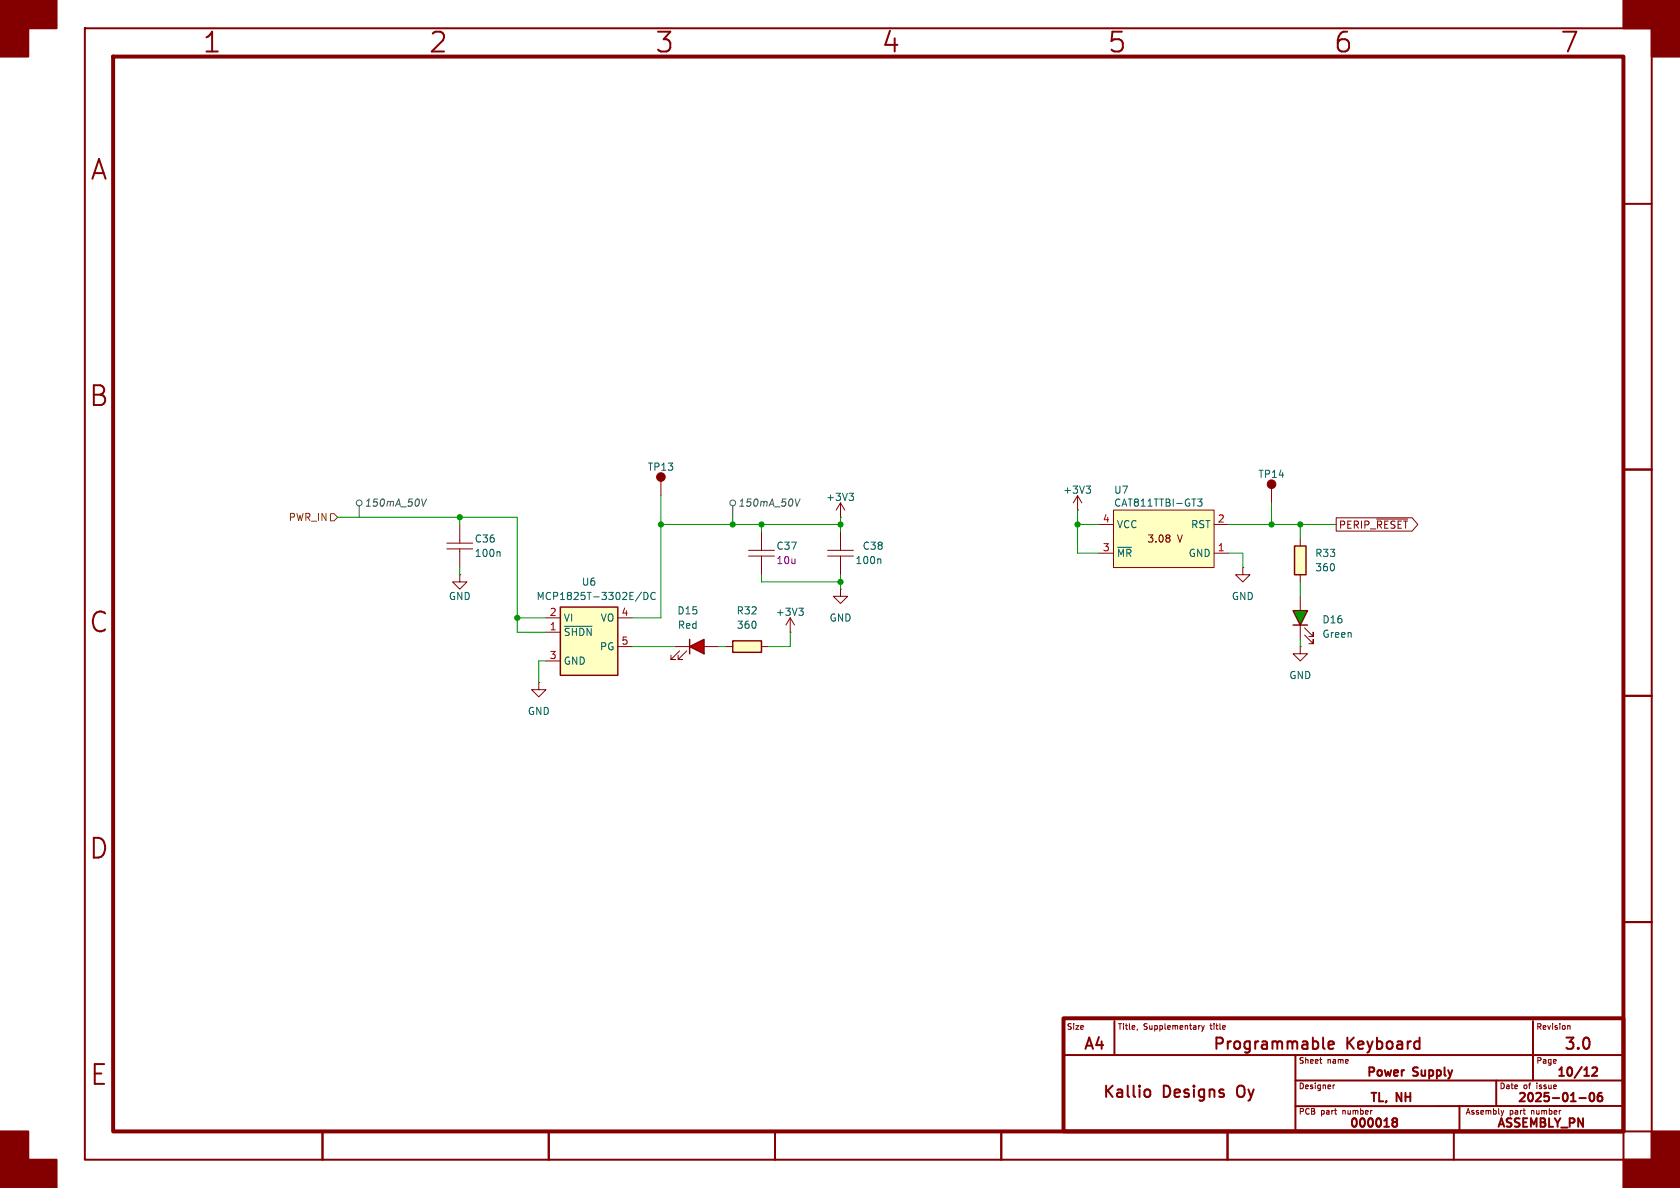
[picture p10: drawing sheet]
<svg xmlns="http://www.w3.org/2000/svg" width="297mm" height="210mm" viewBox="0 0 297 210" stroke-linecap="round" stroke-linejoin="round" font-family="sans-serif">
<g fill="none" stroke="#840000" stroke-width=".35">
<path d="M15 5h277v200h-277zM287 36h5M287 83h5M287 123h5M287 163h5M188 186.5h99M197 180.5v6M202.4 192.8a.54 .54 0 0 1 .5-.2 .54 .54 0 0 1 .5 .4v.5a.54 .54 0 0 1-.5 .4 .54 .54 0 0 1-.5-.2M229 186.5v13.5M229 191h58M233.9 183.4v1.7l.3 .3M234.9 184.7l.9-.1-.1-.4-.6-.1-.2 .3 .1 .9 .1 .1 .6-.1"/>
<path d="M246.4 198.3l-.3-.3 .3-.3 .5 .1 .1 .2-.3 .3M246.4 198.3l-.3 .3 .1 .4 .2 .2 .5-.1 .1-.2-.1-.4-.2-.2M246.4 198.3h.3M248.1 189.2h.1M250.8 184.1l.2 .1M251 183.4v2M251 185.3l-.2 .1M258 195.5v4.5M264.5 191v4.5M271 180.5v10.5M279.2 194.1h1.2M280.1 190.2h.8"/>
<path d="M281.1 193.3l.3-.1a.81 .81 0 0 1 .5 .6 .81 .81 0 0 1-.3 .8l-.1 .1a.81 .81 0 0 1-.4-1.4zM281.5 188.8l.6-.1 .2 .1 .1 .3-1 1.1h1M283.1 193.2a.59 .59 0 0 0-.7 .6v.6l.2 .2 .4 .1 .2-.2 .1-.5-.2-.2h-.4l-.3 .2M287 195.5h-58M57 200v5M97 200v5M137 200v5M177 200v5M181 200h111M217 200v5M257 200v5M287 200v5"/>
</g>
<path d="M20 10h267v190h-267zM188 180h99v20h-99z" fill="none" stroke="#840000" stroke-width=".7"/>
<g fill="#840000" stroke="#840000" stroke-width=".35">
<path d="M0 0h10v5h-5v5h-5z"/>
<path d="M0 200h5v5h5v5h-10z"/>
<path d="M287 0h10v10h-5v-5h-5z"/>
<path d="M292 200h5v10h-10v-5h5z"/>
</g>
<g fill="none" stroke="#840000" stroke-width=".18">
<path d="M132.3 98.3h4.6M132.3 97.3h4.6M134.6 94v3.3M134.6 98.3v3.3M139.7 111.8h.1M139.7 109.2l-.8 1.3M139.7 109.2v2.6M139.7 109.2l.8 1.3M219.7 100.3v1.3h1.3l-1.3 1.3-1.3-1.3h1.3M219.7 100.3h.1M201.1 181.9l-.1 .2M212.1 181.3h.1"/>
<path d="M212.4 181.3l.3 .7M212.7 182l-.3 .3M212.9 181.3l-.2 .7M233.3 187.3h.4M233.6 188h.1M235.7 191.8v.7M236 191.8l-.3 .2M265.4 196.3l.2 .7M265.6 197l-.1 .2M265.8 196.3l-.2 .7M277.2 181.3h.3l.1 .7"/>
</g>
<path d="M141.2 107.5h.8l-.4 .5M141.8 108l.2 .2v.3l-.2 .3" fill="none" stroke="#006464" stroke-width=".18"/>
<path d="M129.5 113.3h5.1v2h-5.1z" fill="#ffffc2"/>
<path d="M129.5 113.3h5.1v2h-5.1z" fill="none" stroke="#840000" stroke-width=".25"/>
<path d="M190.5 90.2h.1M190.5 87.6l-.8 1.3M190.5 87.6v2.6M190.5 87.6l.8 1.3M128.3 114.3h1.2M134.6 114.3h1.3" fill="none" stroke="#840000" stroke-width=".18"/>
<path d="M192 85.9h.8l-.4 .5M192.6 86.4l.2 .2v.4l-.2 .2" fill="none" stroke="#006464" stroke-width=".18"/>
<path d="M196.8 90.2h17.8v10.1h-17.8z" fill="#ffffc2"/>
<path d="M194.3 97.8h2.5M194.3 92.7h2.5M196.8 90.2h17.8v10.1h-17.8zM206.7 94.6l.1 .2-.1 .2M206.7 95.2l.1 .1-.1 .5M214.6 97.8h2.6M214.6 92.7h2.6" fill="none" stroke="#840000" stroke-width=".18"/>
<path d="M197.6 96.7h2.5M211.7 88.2h.8l-.4 .5 .3 .1v.6l-.1 .1-.6-.1" fill="none" stroke="#006464" stroke-width=".18"/>
<path d="M228.9 96.5h2v5.1h-2z" fill="#ffffc2"/>
<path d="M228.9 96.5h2v5.1h-2z" fill="none" stroke="#840000" stroke-width=".25"/>
<g fill="none" stroke="#840000" stroke-width=".18">
<path d="M79 97h4.6M79 96h4.6M81.3 92.7v3.3M81.3 97v3.3M146.3 98.3h4.6M146.3 97.3h4.6M148.6 91.4h.1M148.6 88.9v2.5M148.6 94v3.3M148.6 98.3v3.3M148.6 88.9l-.8 1.3M148.6 88.9l.8 1.3"/>
<path d="M229.9 95.3v1.2M148.6 104.1v1.3h1.3l-1.3 1.3-1.3-1.3h1.3M148.6 104.1h.1M229.9 114.3v1.3h1.2l-1.2 1.2-1.3-1.2h1.3M229.9 114.3h.1M229.9 101.6v1.3M95.2 120.7v1.2h1.3l-1.3 1.3-1.2-1.3h1.2M95.2 120.7h.1"/>
</g>
<path d="M88.2 97.5l.2 .2v.7M150.1 87.2h.8l-.4 .5M150.6 87.7l.3 .2v.3l-.3 .3M155.5 98.8l.2 .2v.6" fill="none" stroke="#006464" stroke-width=".18"/>
<path d="M228.6 108h2.5l-1.2 2.5z" fill="#00c200"/>
<path d="M228.6 108h2.5l-1.2 2.5zM228.6 110.5h2.5" fill="none" stroke="#840000" stroke-width=".25"/>
<path d="M229.9 105.4v2.6M229.9 110.5v2.5M230.6 112.3l1.6 1.5v-.8v.8h-.8M230.6 111l1.6 1.5v-.7v.7h-.8" fill="none" stroke="#840000" stroke-width=".18"/>
<path d="M99.1 107.3h10.1v12.1h-10.1z" fill="#ffffc2"/>
<path d="M99.1 107.3h10.1v12.1h-10.1z" fill="none" stroke="#840000" stroke-width=".25"/>
<path d="M116.8 85.1v2.5M81.3 101.6v1.3h1.2l-1.2 1.2-1.3-1.2h1.3M81.3 101.6h.1M96.5 111.8h2.6M96.5 109.2h2.6M96.5 116.8h2.6M109.2 109.2h2.6M109.2 114.3h2.6" fill="none" stroke="#840000" stroke-width=".18"/>
<path d="M99.8 110.7h4.9M113.4 104.7l-1.1 1.6M113.8 104.7a.64 .64 0 0 1 .8 .7 .64 .64 0 0 1-.8 .6zM115.8 104.8a.6 .6 0 0 0-.8 .5 .6 .6 0 0 0 .6 .7l.2-.1" fill="none" stroke="#006464" stroke-width=".18"/>
<circle cx="116.8" cy="84.3" r=".76" fill="#840000" stroke="#840000" stroke-width=".18"/>
<path d="M121.9 114.3l2.6-1.3v2.6z" fill="#c20000"/>
<path d="M121.9 114.3l2.6-1.3v2.6zM121.9 113v2.6" fill="none" stroke="#840000" stroke-width=".25"/>
<path d="M224.8 86.4v2.5M236.2 91.5h13.4l1.1 1.2-1.1 1.2h-13.4zM243.4 91.8h5.5M119.4 114.3h2.5M120.1 115.1l-1.5 1.5h.8h-.8v-.8M121.4 115.1l-1.5 1.5h.7h-.7v-.8M124.5 114.3h2.5" fill="none" stroke="#840000" stroke-width=".18"/>
<circle cx="224.8" cy="85.6" r=".76" fill="#840000" stroke="#840000" stroke-width=".18"/>
<g fill="none" stroke="#484848" stroke-width=".18">
<path d="M63.5 89.4v2M75.4 88.2l-.6 1.3M129.5 89.4v2M141.4 88.2l-.5 1.3"/>
<circle cx="63.5" cy="88.9" r=".51"/>
<circle cx="129.5" cy="88.9" r=".51"/>
</g>
<path d="M58.4 90.8h.7l.6 .6-.6 .7h-.7z" fill="none" stroke="#725600" stroke-width=".18"/>
<g fill="none" stroke="#009600" stroke-width=".18">
<path d="M59.7 91.4h31.7v20.4h5.1M81.3 91.4v1.3M116.8 92.7h31.8M116.8 87.6v21.6h-5M129.5 91.4v1.3M134.6 92.7v1.3M148.6 91.4v2.6M190.5 92.7h3.8M190.5 90.2v7.6h3.8M217.2 92.7h19M217.2 97.8h2.5v2.5M224.8 88.9v3.8"/>
<path d="M229.9 92.7v2.6M81.3 100.3v1.3M91.4 109.2h5.1M96.5 116.8h-1.3v3.9M111.8 114.3h7.6M127 114.3h1.3M134.6 101.6v1.3h14M139.7 111.8v2.5h-3.8M148.6 101.6v2.5M229.9 102.9v2.5M229.9 113v1.3"/>
</g>
<g fill="#009600" stroke="#009600" stroke-width=".18">
<circle cx="148.6" cy="102.9" r=".46"/>
<circle cx="148.6" cy="92.7" r=".46"/>
<circle cx="229.9" cy="92.7" r=".46"/>
<circle cx="224.8" cy="92.7" r=".46"/>
<circle cx="190.5" cy="92.7" r=".46"/>
<circle cx="91.4" cy="109.2" r=".46"/>
<circle cx="116.8" cy="92.7" r=".46"/>
<circle cx="81.3" cy="91.4" r=".46"/>
<circle cx="134.6" cy="92.7" r=".46"/>
<circle cx="129.5" cy="92.7" r=".46"/>
</g>
<g font-size="4.9" fill="#840000">
<text x="35.7" y="9.8">1</text>
<text x="75.7" y="9.8">2</text>
<text x="115.7" y="9.8">3</text>
<text x="155.7" y="9.8">4</text>
<text x="195.7" y="9.8">5</text>
<text x="235.7" y="9.8">6</text>
<text x="275.7" y="9.8">7</text>
<text x="15.8" y="32.3">A</text>
<text x="15.6" y="72.3">B</text>
<text x="15.6" y="112.3">C</text>
<text x="15.6" y="152.3">D</text>
<text x="15.7" y="192.3">E</text>
</g>
<g font-size="2.8" fill="#840000">
<text x="191.4" y="186">A4</text>
<text x="214.2" y="186">Programmable</text>
<text x="238" y="186">Keyboard</text>
<text x="276.3" y="186">3.0</text>
<text x="194.7" y="194.5">Kallio</text>
<text x="205.6" y="194.5">Designs</text>
<text x="219.3" y="194.5">Oy</text>
</g>
<g font-size="2.1" fill="#840000">
<text x="241.5" y="190.8">Power</text>
<text x="250" y="190.8">Supply</text>
<text x="275" y="190.8">10/12</text>
<text x="241.9" y="195.3">TL,</text>
<text x="246.9" y="195.3">NH</text>
<text x="268.1" y="195.3">2025-01-06</text>
<text x="238.3" y="199.8">000018</text>
<text x="264.4" y="199.8">ASSEMBLY_PN</text>
</g>
<g font-size="1.8" fill="#006464">
<text x="114.4" y="83.4">TP13</text>
<text x="145.9" y="88.7">+3V3</text>
<text x="187.9" y="87.5">+3V3</text>
<text x="196.9" y="87.5">U7</text>
<text x="196.9" y="89.8">CAT811TTBI-GT3</text>
<text x="222.4" y="84.7">TP14</text>
<text x="197.4" y="93.6">VCC</text>
<text x="210.5" y="93.6">RST</text>
<text x="83.8" y="98.7">100n</text>
<text x="83.8" y="96.1">C36</text>
<text x="137.2" y="97.4">C37</text>
<text x="151.1" y="99.9">100n</text>
<text x="152.4" y="97.4">C38</text>
<text x="197.4" y="98.7">~{MR}</text>
<text x="210" y="98.7">GND</text>
<text x="232.4" y="101.2">360</text>
<text x="232.4" y="98.7">R33</text>
<text x="79.2" y="106.3">GND</text>
<text x="94.8" y="106.3">MCP1825T-3302E/DC</text>
<text x="102.8" y="103.7">U6</text>
<text x="217.7" y="106.3">GND</text>
<text x="99.6" y="112.6">~{SHDN}</text>
<text x="99.6" y="110.1">VI</text>
<text x="106.1" y="110.1">VO</text>
<text x="119.7" y="108.8">D15</text>
<text x="119.7" y="111.4">Red</text>
<text x="130.1" y="108.8">R32</text>
<text x="130.2" y="111.4">360</text>
<text x="137.1" y="109.1">+3V3</text>
<text x="146.6" y="110.1">GND</text>
<text x="233.7" y="110.4">D16</text>
<text x="233.7" y="112.9">Green</text>
<text x="99.6" y="117.7">GND</text>
<text x="106" y="115.2">PG</text>
<text x="227.8" y="120.2">GND</text>
<text x="93.2" y="126.6">GND</text>
</g>
<g font-size="1.8" fill="#484848">
<text x="64.4" y="89.8">150mA_50V</text>
<text x="130.4" y="89.8">150mA_50V</text>
</g>
<text font-size="1.8" fill="#725600" x="50.9" y="92.3">PWR_IN</text>
<g font-size="1.8" fill="#a90000">
<text x="194.9" y="92.5">4</text>
<text x="215.2" y="92.5">2</text>
<text x="194.9" y="97.5">3</text>
<text x="215.2" y="97.5">1</text>
<text x="97.1" y="111.5">1</text>
<text x="97.1" y="109">2</text>
<text x="109.8" y="109">4</text>
<text x="97.1" y="116.6">3</text>
<text x="109.8" y="114">5</text>
</g>
<g font-size="1.8" fill="#840000">
<text x="236.6" y="93.7">PERIP_~{RESET}</text>
<text x="202.7" y="96.1">3.08</text>
<text x="208.2" y="96.1">V</text>
</g>
<text font-size="1.8" fill="#840084" x="137.2" y="99.9">10u</text>
<g font-size="1.4" fill="#840000">
<text x="188.5" y="182.3">Size</text>
<text x="197.5" y="182.3">Title,</text>
<text x="202.3" y="182.3">Supplementary</text>
<text x="214.4" y="182.3">title</text>
<text x="271.5" y="182.3">Revision</text>
<text x="229.5" y="188.3">Sheet</text>
<text x="234.8" y="188.3">name</text>
<text x="271.5" y="188.3">Page</text>
<text x="229.5" y="192.8">Designer</text>
<text x="229.5" y="197.3">PCB</text>
<text x="233.6" y="197.3">part</text>
<text x="237.7" y="197.3">number</text>
<text x="259" y="197.3">Assembly</text>
<text x="265" y="192.8">Date</text>
<text x="267" y="197.3">part</text>
<text x="269.4" y="192.8">of</text>
<text x="271.1" y="197.3">number</text>
<text x="272" y="192.8">issue</text>
</g>
</svg>
